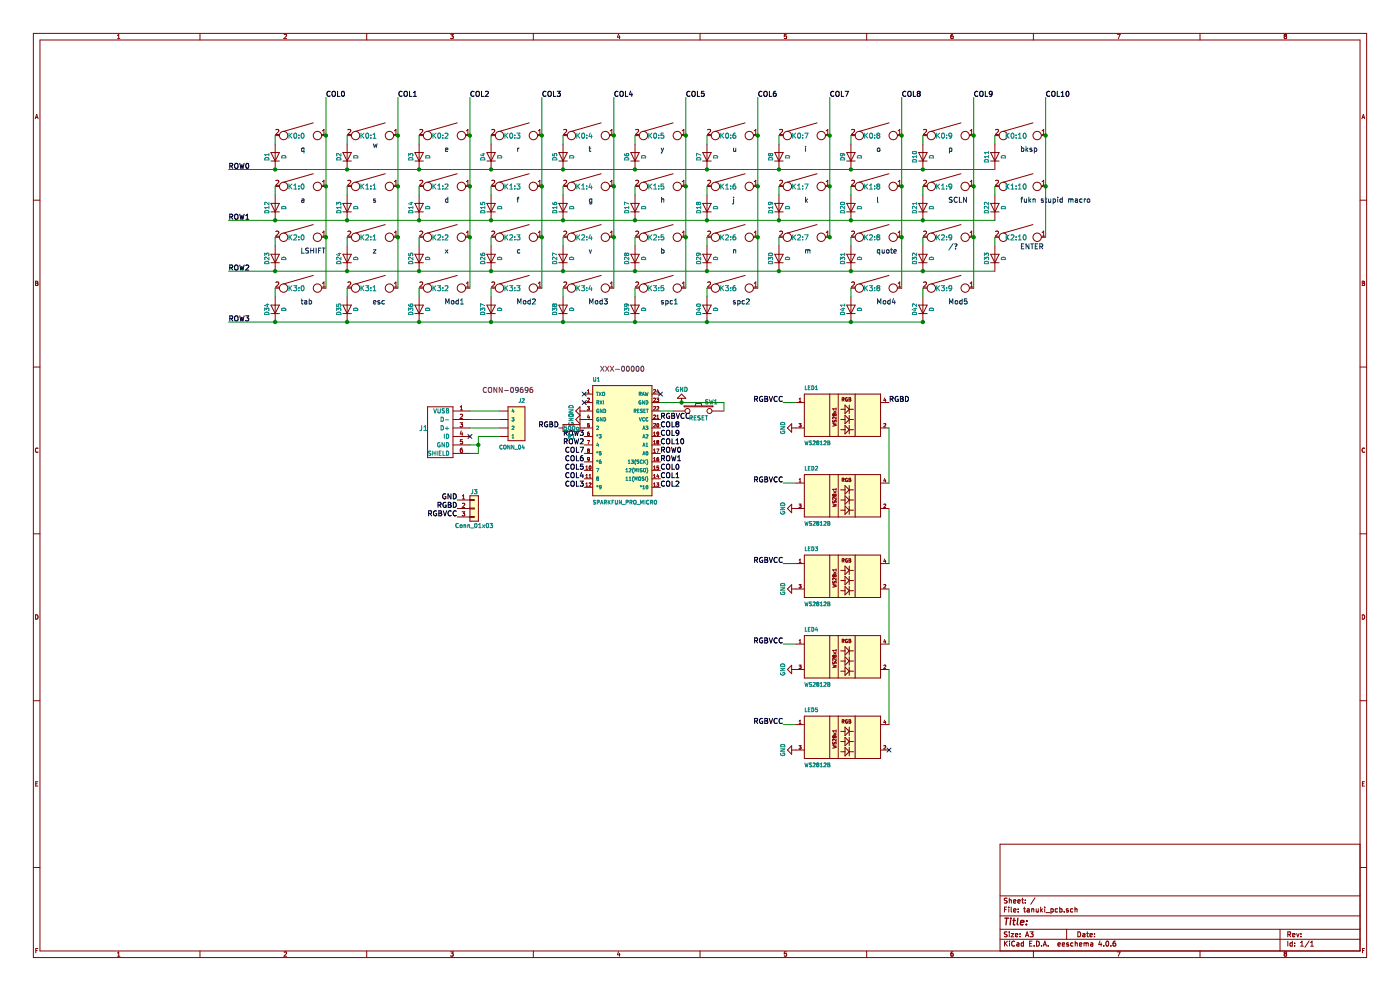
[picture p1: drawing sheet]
EESchema Schematic File Version 2
LIBS:power
LIBS:device
LIBS:transistors
LIBS:conn
LIBS:linear
LIBS:regul
LIBS:74xx
LIBS:cmos4000
LIBS:adc-dac
LIBS:memory
LIBS:xilinx
LIBS:microcontrollers
LIBS:dsp
LIBS:microchip
LIBS:analog_switches
LIBS:motorola
LIBS:texas
LIBS:intel
LIBS:audio
LIBS:interface
LIBS:digital-audio
LIBS:philips
LIBS:display
LIBS:cypress
LIBS:siliconi
LIBS:opto
LIBS:atmel
LIBS:contrib
LIBS:valves
LIBS:keyboard_parts
LIBS:mkl27z256vfm4
LIBS:SparkFun-Aesthetics
LIBS:SparkFun-Batteries
LIBS:SparkFun-Boards
LIBS:SparkFun-Capacitors
LIBS:SparkFun-Clocks
LIBS:SparkFun-Coils
LIBS:SparkFun-Connectors
LIBS:SparkFun-DiscreteSemi
LIBS:SparkFun-Displays
LIBS:SparkFun-Electromechanical
LIBS:SparkFun-Fuses
LIBS:SparkFun-GPS
LIBS:SparkFun-Hardware
LIBS:SparkFun-IC-Amplifiers
LIBS:SparkFun-IC-Comms
LIBS:SparkFun-IC-Conversion
LIBS:SparkFun-IC-Logic
LIBS:SparkFun-IC-Memory
LIBS:SparkFun-IC-Microcontroller
LIBS:SparkFun-IC-Power
LIBS:SparkFun-IC-Special-Function
LIBS:SparkFun-Jumpers
LIBS:SparkFun-LED
LIBS:SparkFun-PowerSymbols
LIBS:SparkFun-Resistors
LIBS:SparkFun-RF
LIBS:SparkFun-Sensors
LIBS:SparkFun-Switches
LIBS:tanuki_pcb-cache
EELAYER 25 0
EELAYER END
$Descr A3 16535 11693
encoding utf-8
Sheet 1 1
Title ""
Date ""
Rev ""
Comp ""
Comment1 ""
Comment2 ""
Comment3 ""
Comment4 ""
$EndDescr
$Comp
L KEYSW K0:3
U 1 1
P 6100 1600
F 0 "K0:3" H 6050 1600 60  0000 C CNN
F 1 "KEYSW" H 6100 1500 60  0001 C CNN
F 2 "MXSWITCH:MX_PCB_100H" H 6100 1600 60  0001 C CNN
F 3 "" H 6100 1600 60  0000 C CNN
	1    6100 1600
	1    0    0    -1  
$EndComp
$Comp
L D D4
U 1 1
P 5800 1850
F 0 "D4" H 5800 1950 50  0000 C CNN
F 1 "D" H 5800 1750 50  0000 C CNN
F 2 "keyboard_parts:D_SOD123_axial" H 5800 1850 50  0001 C CNN
F 3 "" H 5800 1850 50  0001 C CNN
	1    5800 1850
	0    -1   -1   0   
$EndComp
$Comp
L KEYSW K0:4
U 1 1
P 6950 1600
F 0 "K0:4" H 6900 1600 60  0000 C CNN
F 1 "KEYSW" H 6950 1500 60  0001 C CNN
F 2 "MXSWITCH:MX_PCB_100H" H 6950 1600 60  0001 C CNN
F 3 "" H 6950 1600 60  0000 C CNN
	1    6950 1600
	1    0    0    -1  
$EndComp
$Comp
L D D5
U 1 1
P 6650 1850
F 0 "D5" H 6650 1950 50  0000 C CNN
F 1 "D" H 6650 1750 50  0000 C CNN
F 2 "keyboard_parts:D_SOD123_axial" H 6650 1850 50  0001 C CNN
F 3 "" H 6650 1850 50  0001 C CNN
	1    6650 1850
	0    -1   -1   0   
$EndComp
$Comp
L KEYSW K0:5
U 1 1
P 7800 1600
F 0 "K0:5" H 7750 1600 60  0000 C CNN
F 1 "KEYSW" H 7800 1500 60  0001 C CNN
F 2 "MXSWITCH:MX_PCB_100H" H 7800 1600 60  0001 C CNN
F 3 "" H 7800 1600 60  0000 C CNN
	1    7800 1600
	1    0    0    -1  
$EndComp
$Comp
L D D6
U 1 1
P 7500 1850
F 0 "D6" H 7500 1950 50  0000 C CNN
F 1 "D" H 7500 1750 50  0000 C CNN
F 2 "keyboard_parts:D_SOD123_axial" H 7500 1850 50  0001 C CNN
F 3 "" H 7500 1850 50  0001 C CNN
	1    7500 1850
	0    -1   -1   0   
$EndComp
$Comp
L KEYSW K0:6
U 1 1
P 8650 1600
F 0 "K0:6" H 8600 1600 60  0000 C CNN
F 1 "KEYSW" H 8650 1500 60  0001 C CNN
F 2 "MXSWITCH:MX_PCB_100H" H 8650 1600 60  0001 C CNN
F 3 "" H 8650 1600 60  0000 C CNN
	1    8650 1600
	1    0    0    -1  
$EndComp
$Comp
L D D7
U 1 1
P 8350 1850
F 0 "D7" H 8350 1950 50  0000 C CNN
F 1 "D" H 8350 1750 50  0000 C CNN
F 2 "keyboard_parts:D_SOD123_axial" H 8350 1850 50  0001 C CNN
F 3 "" H 8350 1850 50  0001 C CNN
	1    8350 1850
	0    -1   -1   0   
$EndComp
$Comp
L KEYSW K0:7
U 1 1
P 9500 1600
F 0 "K0:7" H 9450 1600 60  0000 C CNN
F 1 "KEYSW" H 9500 1500 60  0001 C CNN
F 2 "MXSWITCH:MX_PCB_100H" H 9500 1600 60  0001 C CNN
F 3 "" H 9500 1600 60  0000 C CNN
	1    9500 1600
	1    0    0    -1  
$EndComp
$Comp
L D D8
U 1 1
P 9200 1850
F 0 "D8" H 9200 1950 50  0000 C CNN
F 1 "D" H 9200 1750 50  0000 C CNN
F 2 "keyboard_parts:D_SOD123_axial" H 9200 1850 50  0001 C CNN
F 3 "" H 9200 1850 50  0001 C CNN
	1    9200 1850
	0    -1   -1   0   
$EndComp
$Comp
L KEYSW K0:8
U 1 1
P 10350 1600
F 0 "K0:8" H 10300 1600 60  0000 C CNN
F 1 "KEYSW" H 10350 1500 60  0001 C CNN
F 2 "MXSWITCH:MX_PCB_100H" H 10350 1600 60  0001 C CNN
F 3 "" H 10350 1600 60  0000 C CNN
	1    10350 1600
	1    0    0    -1  
$EndComp
$Comp
L D D9
U 1 1
P 10050 1850
F 0 "D9" H 10050 1950 50  0000 C CNN
F 1 "D" H 10050 1750 50  0000 C CNN
F 2 "keyboard_parts:D_SOD123_axial" H 10050 1850 50  0001 C CNN
F 3 "" H 10050 1850 50  0001 C CNN
	1    10050 1850
	0    -1   -1   0   
$EndComp
$Comp
L KEYSW K0:9
U 1 1
P 11200 1600
F 0 "K0:9" H 11150 1600 60  0000 C CNN
F 1 "KEYSW" H 11200 1500 60  0001 C CNN
F 2 "MXSWITCH:MX_PCB_100H" H 11200 1600 60  0001 C CNN
F 3 "" H 11200 1600 60  0000 C CNN
	1    11200 1600
	1    0    0    -1  
$EndComp
$Comp
L D D10
U 1 1
P 10900 1850
F 0 "D10" H 10900 1950 50  0000 C CNN
F 1 "D" H 10900 1750 50  0000 C CNN
F 2 "keyboard_parts:D_SOD123_axial" H 10900 1850 50  0001 C CNN
F 3 "" H 10900 1850 50  0001 C CNN
	1    10900 1850
	0    -1   -1   0   
$EndComp
$Comp
L KEYSW K0:10
U 1 1
P 12050 1600
F 0 "K0:10" H 12000 1600 60  0000 C CNN
F 1 "KEYSW" H 12050 1500 60  0001 C CNN
F 2 "MXSWITCH:MX_PCB_125H" H 12050 1600 60  0001 C CNN
F 3 "" H 12050 1600 60  0000 C CNN
	1    12050 1600
	1    0    0    -1  
$EndComp
$Comp
L D D11
U 1 1
P 11750 1850
F 0 "D11" H 11750 1950 50  0000 C CNN
F 1 "D" H 11750 1750 50  0000 C CNN
F 2 "keyboard_parts:D_SOD123_axial" H 11750 1850 50  0001 C CNN
F 3 "" H 11750 1850 50  0001 C CNN
	1    11750 1850
	0    -1   -1   0   
$EndComp
$Comp
L KEYSW K0:0
U 1 1
P 3550 1600
F 0 "K0:0" H 3500 1600 60  0000 C CNN
F 1 "KEYSW" H 3550 1500 60  0001 C CNN
F 2 "MXSWITCH:MX_PCB_100H" H 3550 1600 60  0001 C CNN
F 3 "" H 3550 1600 60  0000 C CNN
	1    3550 1600
	1    0    0    -1  
$EndComp
$Comp
L D D1
U 1 1
P 3250 1850
F 0 "D1" H 3250 1950 50  0000 C CNN
F 1 "D" H 3250 1750 50  0000 C CNN
F 2 "keyboard_parts:D_SOD123_axial" H 3250 1850 50  0001 C CNN
F 3 "" H 3250 1850 50  0001 C CNN
	1    3250 1850
	0    -1   -1   0   
$EndComp
$Comp
L KEYSW K0:1
U 1 1
P 4400 1600
F 0 "K0:1" H 4350 1600 60  0000 C CNN
F 1 "KEYSW" H 4400 1500 60  0001 C CNN
F 2 "MXSWITCH:MX_PCB_100H" H 4400 1600 60  0001 C CNN
F 3 "" H 4400 1600 60  0000 C CNN
	1    4400 1600
	1    0    0    -1  
$EndComp
$Comp
L D D2
U 1 1
P 4100 1850
F 0 "D2" H 4100 1950 50  0000 C CNN
F 1 "D" H 4100 1750 50  0000 C CNN
F 2 "keyboard_parts:D_SOD123_axial" H 4100 1850 50  0001 C CNN
F 3 "" H 4100 1850 50  0001 C CNN
	1    4100 1850
	0    -1   -1   0   
$EndComp
$Comp
L KEYSW K0:2
U 1 1
P 5250 1600
F 0 "K0:2" H 5200 1600 60  0000 C CNN
F 1 "KEYSW" H 5250 1500 60  0001 C CNN
F 2 "MXSWITCH:MX_PCB_100H" H 5250 1600 60  0001 C CNN
F 3 "" H 5250 1600 60  0000 C CNN
	1    5250 1600
	1    0    0    -1  
$EndComp
$Comp
L D D3
U 1 1
P 4950 1850
F 0 "D3" H 4950 1950 50  0000 C CNN
F 1 "D" H 4950 1750 50  0000 C CNN
F 2 "keyboard_parts:D_SOD123_axial" H 4950 1850 50  0001 C CNN
F 3 "" H 4950 1850 50  0001 C CNN
	1    4950 1850
	0    -1   -1   0   
$EndComp
$Comp
L KEYSW K1:3
U 1 1
P 6100 2200
F 0 "K1:3" H 6050 2200 60  0000 C CNN
F 1 "KEYSW" H 6100 2100 60  0001 C CNN
F 2 "MXSWITCH:MX_PCB_100H" H 6100 2200 60  0001 C CNN
F 3 "" H 6100 2200 60  0000 C CNN
	1    6100 2200
	1    0    0    -1  
$EndComp
$Comp
L D D15
U 1 1
P 5800 2450
F 0 "D15" H 5800 2550 50  0000 C CNN
F 1 "D" H 5800 2350 50  0000 C CNN
F 2 "keyboard_parts:D_SOD123_axial" H 5800 2450 50  0001 C CNN
F 3 "" H 5800 2450 50  0001 C CNN
	1    5800 2450
	0    -1   -1   0   
$EndComp
$Comp
L KEYSW K1:4
U 1 1
P 6950 2200
F 0 "K1:4" H 6900 2200 60  0000 C CNN
F 1 "KEYSW" H 6950 2100 60  0001 C CNN
F 2 "MXSWITCH:MX_PCB_100H" H 6950 2200 60  0001 C CNN
F 3 "" H 6950 2200 60  0000 C CNN
	1    6950 2200
	1    0    0    -1  
$EndComp
$Comp
L D D16
U 1 1
P 6650 2450
F 0 "D16" H 6650 2550 50  0000 C CNN
F 1 "D" H 6650 2350 50  0000 C CNN
F 2 "keyboard_parts:D_SOD123_axial" H 6650 2450 50  0001 C CNN
F 3 "" H 6650 2450 50  0001 C CNN
	1    6650 2450
	0    -1   -1   0   
$EndComp
$Comp
L KEYSW K1:5
U 1 1
P 7800 2200
F 0 "K1:5" H 7750 2200 60  0000 C CNN
F 1 "KEYSW" H 7800 2100 60  0001 C CNN
F 2 "MXSWITCH:MX_PCB_100H" H 7800 2200 60  0001 C CNN
F 3 "" H 7800 2200 60  0000 C CNN
	1    7800 2200
	1    0    0    -1  
$EndComp
$Comp
L D D17
U 1 1
P 7500 2450
F 0 "D17" H 7500 2550 50  0000 C CNN
F 1 "D" H 7500 2350 50  0000 C CNN
F 2 "keyboard_parts:D_SOD123_axial" H 7500 2450 50  0001 C CNN
F 3 "" H 7500 2450 50  0001 C CNN
	1    7500 2450
	0    -1   -1   0   
$EndComp
$Comp
L KEYSW K1:6
U 1 1
P 8650 2200
F 0 "K1:6" H 8600 2200 60  0000 C CNN
F 1 "KEYSW" H 8650 2100 60  0001 C CNN
F 2 "MXSWITCH:MX_PCB_100H" H 8650 2200 60  0001 C CNN
F 3 "" H 8650 2200 60  0000 C CNN
	1    8650 2200
	1    0    0    -1  
$EndComp
$Comp
L D D18
U 1 1
P 8350 2450
F 0 "D18" H 8350 2550 50  0000 C CNN
F 1 "D" H 8350 2350 50  0000 C CNN
F 2 "keyboard_parts:D_SOD123_axial" H 8350 2450 50  0001 C CNN
F 3 "" H 8350 2450 50  0001 C CNN
	1    8350 2450
	0    -1   -1   0   
$EndComp
$Comp
L KEYSW K1:7
U 1 1
P 9500 2200
F 0 "K1:7" H 9450 2200 60  0000 C CNN
F 1 "KEYSW" H 9500 2100 60  0001 C CNN
F 2 "MXSWITCH:MX_PCB_100H" H 9500 2200 60  0001 C CNN
F 3 "" H 9500 2200 60  0000 C CNN
	1    9500 2200
	1    0    0    -1  
$EndComp
$Comp
L D D19
U 1 1
P 9200 2450
F 0 "D19" H 9200 2550 50  0000 C CNN
F 1 "D" H 9200 2350 50  0000 C CNN
F 2 "keyboard_parts:D_SOD123_axial" H 9200 2450 50  0001 C CNN
F 3 "" H 9200 2450 50  0001 C CNN
	1    9200 2450
	0    -1   -1   0   
$EndComp
$Comp
L KEYSW K1:8
U 1 1
P 10350 2200
F 0 "K1:8" H 10300 2200 60  0000 C CNN
F 1 "KEYSW" H 10350 2100 60  0001 C CNN
F 2 "MXSWITCH:MX_PCB_100H" H 10350 2200 60  0001 C CNN
F 3 "" H 10350 2200 60  0000 C CNN
	1    10350 2200
	1    0    0    -1  
$EndComp
$Comp
L D D20
U 1 1
P 10050 2450
F 0 "D20" H 10050 2550 50  0000 C CNN
F 1 "D" H 10050 2350 50  0000 C CNN
F 2 "keyboard_parts:D_SOD123_axial" H 10050 2450 50  0001 C CNN
F 3 "" H 10050 2450 50  0001 C CNN
	1    10050 2450
	0    -1   -1   0   
$EndComp
$Comp
L KEYSW K1:9
U 1 1
P 11200 2200
F 0 "K1:9" H 11150 2200 60  0000 C CNN
F 1 "KEYSW" H 11200 2100 60  0001 C CNN
F 2 "MXSWITCH:MX_PCB_100H" H 11200 2200 60  0001 C CNN
F 3 "" H 11200 2200 60  0000 C CNN
	1    11200 2200
	1    0    0    -1  
$EndComp
$Comp
L D D21
U 1 1
P 10900 2450
F 0 "D21" H 10900 2550 50  0000 C CNN
F 1 "D" H 10900 2350 50  0000 C CNN
F 2 "keyboard_parts:D_SOD123_axial" H 10900 2450 50  0001 C CNN
F 3 "" H 10900 2450 50  0001 C CNN
	1    10900 2450
	0    -1   -1   0   
$EndComp
$Comp
L KEYSW K1:10
U 1 1
P 12050 2200
F 0 "K1:10" H 12000 2200 60  0000 C CNN
F 1 "KEYSW" H 12050 2100 60  0001 C CNN
F 2 "MXSWITCH:MX_PCB_100H" H 12050 2200 60  0001 C CNN
F 3 "" H 12050 2200 60  0000 C CNN
	1    12050 2200
	1    0    0    -1  
$EndComp
$Comp
L D D22
U 1 1
P 11750 2450
F 0 "D22" H 11750 2550 50  0000 C CNN
F 1 "D" H 11750 2350 50  0000 C CNN
F 2 "keyboard_parts:D_SOD123_axial" H 11750 2450 50  0001 C CNN
F 3 "" H 11750 2450 50  0001 C CNN
	1    11750 2450
	0    -1   -1   0   
$EndComp
$Comp
L KEYSW K1:0
U 1 1
P 3550 2200
F 0 "K1:0" H 3500 2200 60  0000 C CNN
F 1 "KEYSW" H 3550 2100 60  0001 C CNN
F 2 "MXSWITCH:MX_PCB_100H" H 3550 2200 60  0001 C CNN
F 3 "" H 3550 2200 60  0000 C CNN
	1    3550 2200
	1    0    0    -1  
$EndComp
$Comp
L D D12
U 1 1
P 3250 2450
F 0 "D12" H 3250 2550 50  0000 C CNN
F 1 "D" H 3250 2350 50  0000 C CNN
F 2 "keyboard_parts:D_SOD123_axial" H 3250 2450 50  0001 C CNN
F 3 "" H 3250 2450 50  0001 C CNN
	1    3250 2450
	0    -1   -1   0   
$EndComp
$Comp
L KEYSW K1:1
U 1 1
P 4400 2200
F 0 "K1:1" H 4350 2200 60  0000 C CNN
F 1 "KEYSW" H 4400 2100 60  0001 C CNN
F 2 "MXSWITCH:MX_PCB_100H" H 4400 2200 60  0001 C CNN
F 3 "" H 4400 2200 60  0000 C CNN
	1    4400 2200
	1    0    0    -1  
$EndComp
$Comp
L D D13
U 1 1
P 4100 2450
F 0 "D13" H 4100 2550 50  0000 C CNN
F 1 "D" H 4100 2350 50  0000 C CNN
F 2 "keyboard_parts:D_SOD123_axial" H 4100 2450 50  0001 C CNN
F 3 "" H 4100 2450 50  0001 C CNN
	1    4100 2450
	0    -1   -1   0   
$EndComp
$Comp
L KEYSW K1:2
U 1 1
P 5250 2200
F 0 "K1:2" H 5200 2200 60  0000 C CNN
F 1 "KEYSW" H 5250 2100 60  0001 C CNN
F 2 "MXSWITCH:MX_PCB_100H" H 5250 2200 60  0001 C CNN
F 3 "" H 5250 2200 60  0000 C CNN
	1    5250 2200
	1    0    0    -1  
$EndComp
$Comp
L D D14
U 1 1
P 4950 2450
F 0 "D14" H 4950 2550 50  0000 C CNN
F 1 "D" H 4950 2350 50  0000 C CNN
F 2 "keyboard_parts:D_SOD123_axial" H 4950 2450 50  0001 C CNN
F 3 "" H 4950 2450 50  0001 C CNN
	1    4950 2450
	0    -1   -1   0   
$EndComp
$Comp
L KEYSW K2:3
U 1 1
P 6100 2800
F 0 "K2:3" H 6050 2800 60  0000 C CNN
F 1 "KEYSW" H 6100 2700 60  0001 C CNN
F 2 "MXSWITCH:MX_PCB_100H" H 6100 2800 60  0001 C CNN
F 3 "" H 6100 2800 60  0000 C CNN
	1    6100 2800
	1    0    0    -1  
$EndComp
$Comp
L D D26
U 1 1
P 5800 3050
F 0 "D26" H 5800 3150 50  0000 C CNN
F 1 "D" H 5800 2950 50  0000 C CNN
F 2 "keyboard_parts:D_SOD123_axial" H 5800 3050 50  0001 C CNN
F 3 "" H 5800 3050 50  0001 C CNN
	1    5800 3050
	0    -1   -1   0   
$EndComp
$Comp
L KEYSW K2:4
U 1 1
P 6950 2800
F 0 "K2:4" H 6900 2800 60  0000 C CNN
F 1 "KEYSW" H 6950 2700 60  0001 C CNN
F 2 "MXSWITCH:MX_PCB_100H" H 6950 2800 60  0001 C CNN
F 3 "" H 6950 2800 60  0000 C CNN
	1    6950 2800
	1    0    0    -1  
$EndComp
$Comp
L D D27
U 1 1
P 6650 3050
F 0 "D27" H 6650 3150 50  0000 C CNN
F 1 "D" H 6650 2950 50  0000 C CNN
F 2 "keyboard_parts:D_SOD123_axial" H 6650 3050 50  0001 C CNN
F 3 "" H 6650 3050 50  0001 C CNN
	1    6650 3050
	0    -1   -1   0   
$EndComp
$Comp
L KEYSW K2:5
U 1 1
P 7800 2800
F 0 "K2:5" H 7750 2800 60  0000 C CNN
F 1 "KEYSW" H 7800 2700 60  0001 C CNN
F 2 "MXSWITCH:MX_PCB_100H" H 7800 2800 60  0001 C CNN
F 3 "" H 7800 2800 60  0000 C CNN
	1    7800 2800
	1    0    0    -1  
$EndComp
$Comp
L D D28
U 1 1
P 7500 3050
F 0 "D28" H 7500 3150 50  0000 C CNN
F 1 "D" H 7500 2950 50  0000 C CNN
F 2 "keyboard_parts:D_SOD123_axial" H 7500 3050 50  0001 C CNN
F 3 "" H 7500 3050 50  0001 C CNN
	1    7500 3050
	0    -1   -1   0   
$EndComp
$Comp
L KEYSW K2:6
U 1 1
P 8650 2800
F 0 "K2:6" H 8600 2800 60  0000 C CNN
F 1 "KEYSW" H 8650 2700 60  0001 C CNN
F 2 "MXSWITCH:MX_PCB_100H" H 8650 2800 60  0001 C CNN
F 3 "" H 8650 2800 60  0000 C CNN
	1    8650 2800
	1    0    0    -1  
$EndComp
$Comp
L D D29
U 1 1
P 8350 3050
F 0 "D29" H 8350 3150 50  0000 C CNN
F 1 "D" H 8350 2950 50  0000 C CNN
F 2 "keyboard_parts:D_SOD123_axial" H 8350 3050 50  0001 C CNN
F 3 "" H 8350 3050 50  0001 C CNN
	1    8350 3050
	0    -1   -1   0   
$EndComp
$Comp
L KEYSW K2:7
U 1 1
P 9500 2800
F 0 "K2:7" H 9450 2800 60  0000 C CNN
F 1 "KEYSW" H 9500 2700 60  0001 C CNN
F 2 "MXSWITCH:MX_PCB_100H" H 9500 2800 60  0001 C CNN
F 3 "" H 9500 2800 60  0000 C CNN
	1    9500 2800
	1    0    0    -1  
$EndComp
$Comp
L D D30
U 1 1
P 9200 3050
F 0 "D30" H 9200 3150 50  0000 C CNN
F 1 "D" H 9200 2950 50  0000 C CNN
F 2 "keyboard_parts:D_SOD123_axial" H 9200 3050 50  0001 C CNN
F 3 "" H 9200 3050 50  0001 C CNN
	1    9200 3050
	0    -1   -1   0   
$EndComp
$Comp
L KEYSW K2:8
U 1 1
P 10350 2800
F 0 "K2:8" H 10300 2800 60  0000 C CNN
F 1 "KEYSW" H 10350 2700 60  0001 C CNN
F 2 "MXSWITCH:MX_PCB_100H" H 10350 2800 60  0001 C CNN
F 3 "" H 10350 2800 60  0000 C CNN
	1    10350 2800
	1    0    0    -1  
$EndComp
$Comp
L D D31
U 1 1
P 10050 3050
F 0 "D31" H 10050 3150 50  0000 C CNN
F 1 "D" H 10050 2950 50  0000 C CNN
F 2 "keyboard_parts:D_SOD123_axial" H 10050 3050 50  0001 C CNN
F 3 "" H 10050 3050 50  0001 C CNN
	1    10050 3050
	0    -1   -1   0   
$EndComp
$Comp
L KEYSW K2:9
U 1 1
P 11200 2800
F 0 "K2:9" H 11150 2800 60  0000 C CNN
F 1 "KEYSW" H 11200 2700 60  0001 C CNN
F 2 "MXSWITCH:MX_PCB_100H" H 11200 2800 60  0001 C CNN
F 3 "" H 11200 2800 60  0000 C CNN
	1    11200 2800
	1    0    0    -1  
$EndComp
$Comp
L D D32
U 1 1
P 10900 3050
F 0 "D32" H 10900 3150 50  0000 C CNN
F 1 "D" H 10900 2950 50  0000 C CNN
F 2 "keyboard_parts:D_SOD123_axial" H 10900 3050 50  0001 C CNN
F 3 "" H 10900 3050 50  0001 C CNN
	1    10900 3050
	0    -1   -1   0   
$EndComp
$Comp
L KEYSW K2:10
U 1 1
P 12050 2800
F 0 "K2:10" H 12000 2800 60  0000 C CNN
F 1 "KEYSW" H 12050 2700 60  0001 C CNN
F 2 "MXSWITCH:MX_PCB_125H" H 12050 2800 60  0001 C CNN
F 3 "" H 12050 2800 60  0000 C CNN
	1    12050 2800
	1    0    0    -1  
$EndComp
$Comp
L D D33
U 1 1
P 11750 3050
F 0 "D33" H 11750 3150 50  0000 C CNN
F 1 "D" H 11750 2950 50  0000 C CNN
F 2 "keyboard_parts:D_SOD123_axial" H 11750 3050 50  0001 C CNN
F 3 "" H 11750 3050 50  0001 C CNN
	1    11750 3050
	0    -1   -1   0   
$EndComp
$Comp
L KEYSW K2:0
U 1 1
P 3550 2800
F 0 "K2:0" H 3500 2800 60  0000 C CNN
F 1 "KEYSW" H 3550 2700 60  0001 C CNN
F 2 "MXSWITCH:MX_PCB_150H" H 3550 2800 60  0001 C CNN
F 3 "" H 3550 2800 60  0000 C CNN
	1    3550 2800
	1    0    0    -1  
$EndComp
$Comp
L D D23
U 1 1
P 3250 3050
F 0 "D23" H 3250 3150 50  0000 C CNN
F 1 "D" H 3250 2950 50  0000 C CNN
F 2 "keyboard_parts:D_SOD123_axial" H 3250 3050 50  0001 C CNN
F 3 "" H 3250 3050 50  0001 C CNN
	1    3250 3050
	0    -1   -1   0   
$EndComp
$Comp
L KEYSW K2:1
U 1 1
P 4400 2800
F 0 "K2:1" H 4350 2800 60  0000 C CNN
F 1 "KEYSW" H 4400 2700 60  0001 C CNN
F 2 "MXSWITCH:MX_PCB_100H" H 4400 2800 60  0001 C CNN
F 3 "" H 4400 2800 60  0000 C CNN
	1    4400 2800
	1    0    0    -1  
$EndComp
$Comp
L D D24
U 1 1
P 4100 3050
F 0 "D24" H 4100 3150 50  0000 C CNN
F 1 "D" H 4100 2950 50  0000 C CNN
F 2 "keyboard_parts:D_SOD123_axial" H 4100 3050 50  0001 C CNN
F 3 "" H 4100 3050 50  0001 C CNN
	1    4100 3050
	0    -1   -1   0   
$EndComp
$Comp
L KEYSW K2:2
U 1 1
P 5250 2800
F 0 "K2:2" H 5200 2800 60  0000 C CNN
F 1 "KEYSW" H 5250 2700 60  0001 C CNN
F 2 "MXSWITCH:MX_PCB_100H" H 5250 2800 60  0001 C CNN
F 3 "" H 5250 2800 60  0000 C CNN
	1    5250 2800
	1    0    0    -1  
$EndComp
$Comp
L D D25
U 1 1
P 4950 3050
F 0 "D25" H 4950 3150 50  0000 C CNN
F 1 "D" H 4950 2950 50  0000 C CNN
F 2 "keyboard_parts:D_SOD123_axial" H 4950 3050 50  0001 C CNN
F 3 "" H 4950 3050 50  0001 C CNN
	1    4950 3050
	0    -1   -1   0   
$EndComp
$Comp
L KEYSW K3:5
U 1 1
P 7800 3400
F 0 "K3:5" H 7750 3400 60  0000 C CNN
F 1 "KEYSW" H 7800 3300 60  0001 C CNN
F 2 "MXSWITCH:MX_PCB_100H" H 7800 3400 60  0001 C CNN
F 3 "" H 7800 3400 60  0000 C CNN
	1    7800 3400
	1    0    0    -1  
$EndComp
$Comp
L D D39
U 1 1
P 7500 3650
F 0 "D39" H 7500 3750 50  0000 C CNN
F 1 "D" H 7500 3550 50  0000 C CNN
F 2 "keyboard_parts:D_SOD123_axial" H 7500 3650 50  0001 C CNN
F 3 "" H 7500 3650 50  0001 C CNN
	1    7500 3650
	0    -1   -1   0   
$EndComp
$Comp
L KEYSW K3:6
U 1 1
P 8650 3400
F 0 "K3:6" H 8600 3400 60  0000 C CNN
F 1 "KEYSW" H 8650 3300 60  0001 C CNN
F 2 "MXSWITCH:MX_PCB_100H" H 8650 3400 60  0001 C CNN
F 3 "" H 8650 3400 60  0000 C CNN
	1    8650 3400
	1    0    0    -1  
$EndComp
$Comp
L D D40
U 1 1
P 8350 3650
F 0 "D40" H 8350 3750 50  0000 C CNN
F 1 "D" H 8350 3550 50  0000 C CNN
F 2 "keyboard_parts:D_SOD123_axial" H 8350 3650 50  0001 C CNN
F 3 "" H 8350 3650 50  0001 C CNN
	1    8350 3650
	0    -1   -1   0   
$EndComp
$Comp
L KEYSW K3:8
U 1 1
P 10350 3400
F 0 "K3:8" H 10300 3400 60  0000 C CNN
F 1 "KEYSW" H 10350 3300 60  0001 C CNN
F 2 "MXSWITCH:MX_PCB_100H" H 10350 3400 60  0001 C CNN
F 3 "" H 10350 3400 60  0000 C CNN
	1    10350 3400
	1    0    0    -1  
$EndComp
$Comp
L D D41
U 1 1
P 10050 3650
F 0 "D41" H 10050 3750 50  0000 C CNN
F 1 "D" H 10050 3550 50  0000 C CNN
F 2 "keyboard_parts:D_SOD123_axial" H 10050 3650 50  0001 C CNN
F 3 "" H 10050 3650 50  0001 C CNN
	1    10050 3650
	0    -1   -1   0   
$EndComp
$Comp
L KEYSW K3:9
U 1 1
P 11200 3400
F 0 "K3:9" H 11150 3400 60  0000 C CNN
F 1 "KEYSW" H 11200 3300 60  0001 C CNN
F 2 "MXSWITCH:MX_PCB_125H" H 11200 3400 60  0001 C CNN
F 3 "" H 11200 3400 60  0000 C CNN
	1    11200 3400
	1    0    0    -1  
$EndComp
$Comp
L D D42
U 1 1
P 10900 3650
F 0 "D42" H 10900 3750 50  0000 C CNN
F 1 "D" H 10900 3550 50  0000 C CNN
F 2 "keyboard_parts:D_SOD123_axial" H 10900 3650 50  0001 C CNN
F 3 "" H 10900 3650 50  0001 C CNN
	1    10900 3650
	0    -1   -1   0   
$EndComp
$Comp
L KEYSW K3:2
U 1 1
P 5250 3400
F 0 "K3:2" H 5200 3400 60  0000 C CNN
F 1 "KEYSW" H 5250 3300 60  0001 C CNN
F 2 "MXSWITCH:MX_PCB_125H" H 5250 3400 60  0001 C CNN
F 3 "" H 5250 3400 60  0000 C CNN
	1    5250 3400
	1    0    0    -1  
$EndComp
$Comp
L D D36
U 1 1
P 4950 3650
F 0 "D36" H 4950 3750 50  0000 C CNN
F 1 "D" H 4950 3550 50  0000 C CNN
F 2 "keyboard_parts:D_SOD123_axial" H 4950 3650 50  0001 C CNN
F 3 "" H 4950 3650 50  0001 C CNN
	1    4950 3650
	0    -1   -1   0   
$EndComp
$Comp
L KEYSW K3:3
U 1 1
P 6100 3400
F 0 "K3:3" H 6050 3400 60  0000 C CNN
F 1 "KEYSW" H 6100 3300 60  0001 C CNN
F 2 "MXSWITCH:MX_PCB_100H" H 6100 3400 60  0001 C CNN
F 3 "" H 6100 3400 60  0000 C CNN
	1    6100 3400
	1    0    0    -1  
$EndComp
$Comp
L D D37
U 1 1
P 5800 3650
F 0 "D37" H 5800 3750 50  0000 C CNN
F 1 "D" H 5800 3550 50  0000 C CNN
F 2 "keyboard_parts:D_SOD123_axial" H 5800 3650 50  0001 C CNN
F 3 "" H 5800 3650 50  0001 C CNN
	1    5800 3650
	0    -1   -1   0   
$EndComp
$Comp
L KEYSW K3:4
U 1 1
P 6950 3400
F 0 "K3:4" H 6900 3400 60  0000 C CNN
F 1 "KEYSW" H 6950 3300 60  0001 C CNN
F 2 "MXSWITCH:MX_PCB_100H" H 6950 3400 60  0001 C CNN
F 3 "" H 6950 3400 60  0000 C CNN
	1    6950 3400
	1    0    0    -1  
$EndComp
$Comp
L D D38
U 1 1
P 6650 3650
F 0 "D38" H 6650 3750 50  0000 C CNN
F 1 "D" H 6650 3550 50  0000 C CNN
F 2 "keyboard_parts:D_SOD123_axial" H 6650 3650 50  0001 C CNN
F 3 "" H 6650 3650 50  0001 C CNN
	1    6650 3650
	0    -1   -1   0   
$EndComp
$Comp
L KEYSW K3:0
U 1 1
P 3550 3400
F 0 "K3:0" H 3500 3400 60  0000 C CNN
F 1 "KEYSW" H 3550 3300 60  0001 C CNN
F 2 "MXSWITCH:MX_PCB_125H" H 3550 3400 60  0001 C CNN
F 3 "" H 3550 3400 60  0000 C CNN
	1    3550 3400
	1    0    0    -1  
$EndComp
$Comp
L D D34
U 1 1
P 3250 3650
F 0 "D34" H 3250 3750 50  0000 C CNN
F 1 "D" H 3250 3550 50  0000 C CNN
F 2 "keyboard_parts:D_SOD123_axial" H 3250 3650 50  0001 C CNN
F 3 "" H 3250 3650 50  0001 C CNN
	1    3250 3650
	0    -1   -1   0   
$EndComp
$Comp
L KEYSW K3:1
U 1 1
P 4400 3400
F 0 "K3:1" H 4350 3400 60  0000 C CNN
F 1 "KEYSW" H 4400 3300 60  0001 C CNN
F 2 "MXSWITCH:MX_PCB_100H" H 4400 3400 60  0001 C CNN
F 3 "" H 4400 3400 60  0000 C CNN
	1    4400 3400
	1    0    0    -1  
$EndComp
$Comp
L D D35
U 1 1
P 4100 3650
F 0 "D35" H 4100 3750 50  0000 C CNN
F 1 "D" H 4100 3550 50  0000 C CNN
F 2 "keyboard_parts:D_SOD123_axial" H 4100 3650 50  0001 C CNN
F 3 "" H 4100 3650 50  0001 C CNN
	1    4100 3650
	0    -1   -1   0   
$EndComp
Text Label 2700 2000 0    60   ~ 0
ROW0
Text Label 2700 2600 0    60   ~ 0
ROW1
Text Label 2700 3200 0    60   ~ 0
ROW2
Text Label 2700 3800 0    60   ~ 0
ROW3
Text Label 3850 1150 0    60   ~ 0
COL0
Text Label 4700 1150 0    60   ~ 0
COL1
Text Label 5550 1150 0    60   ~ 0
COL2
Text Label 6400 1150 0    60   ~ 0
COL3
Text Label 7250 1150 0    60   ~ 0
COL4
Text Label 8100 1150 0    60   ~ 0
COL5
Text Label 8950 1150 0    60   ~ 0
COL6
Text Label 9800 1150 0    60   ~ 0
COL7
Text Label 10650 1150 0    60   ~ 0
COL8
Text Label 11500 1150 0    60   ~ 0
COL9
Text Label 12350 1150 0    60   ~ 0
COL10
Text Notes 3550 3600 0    60   ~ 0
tab
Text Notes 4400 3600 0    60   ~ 0
esc\n
Text Notes 3550 1800 0    60   ~ 0
q
Text Notes 3550 2400 0    60   ~ 0
a
Text Notes 4400 3000 0    60   ~ 0
z
Text Notes 5250 3000 0    60   ~ 0
x
Text Notes 4400 2400 0    60   ~ 0
s
Text Notes 4400 1750 0    60   ~ 0
w
Text Notes 5250 1800 0    60   ~ 0
e
Text Notes 5250 2400 0    60   ~ 0
d
Text Notes 6100 3000 0    60   ~ 0
c
Text Notes 6950 3000 0    60   ~ 0
v
Text Notes 6100 2400 0    60   ~ 0
f
Text Notes 6100 1800 0    60   ~ 0
r
Text Notes 5250 3600 0    60   ~ 0
Mod1\n
Text Notes 6100 3600 0    60   ~ 0
Mod2
Text Notes 6950 3600 0    60   ~ 0
Mod3
Text Notes 7800 3600 0    60   ~ 0
spc1\n
Text Notes 8650 3600 0    60   ~ 0
spc2
Text Notes 10350 3600 0    60   ~ 0
Mod4
Text Notes 11200 3600 0    60   ~ 0
Mod5
Text Notes 7800 3000 0    60   ~ 0
b
Text Notes 8650 3000 0    60   ~ 0
n
Text Notes 9500 3000 0    60   ~ 0
m
Text Notes 6950 2400 0    60   ~ 0
g
Text Notes 7800 2400 0    60   ~ 0
h
Text Notes 8650 2400 0    60   ~ 0
j
Text Notes 10350 3000 0    60   ~ 0
quote\n
Text Notes 3550 3000 0    60   ~ 0
LSHIFT
Text Notes 11200 2950 0    60   ~ 0
/?\n
Text Notes 12050 2950 0    60   ~ 0
ENTER
Text Notes 9500 2400 0    60   ~ 0
k\n
Text Notes 10350 2400 0    60   ~ 0
l
Text Notes 11200 2400 0    60   ~ 0
SCLN
Text Notes 6950 1800 0    60   ~ 0
t
Text Notes 7800 1800 0    60   ~ 0
y
Text Notes 8650 1800 0    60   ~ 0
u
Text Notes 9500 1800 0    60   ~ 0
i
Text Notes 11200 1800 0    60   ~ 0
p
Text Notes 10350 1800 0    60   ~ 0
o
Text Notes 12050 1800 0    60   ~ 0
bksp
Text Notes 12050 2400 0    60   ~ 0
fukn stupid macro
$Comp
L SPARKFUN_PRO_MICRO U1
U 1 1
P 7350 5200
F 0 "U1" H 7000 5900 45  0000 L BNN
F 1 "SPARKFUN_PRO_MICRO" H 7000 4450 45  0000 L BNN
F 2 "libs and footprints:SPARKFUN_PRO_MICRO" H 7350 6000 20  0001 C CNN
F 3 "" H 7350 5200 60  0001 C CNN
F 4 "XXX-00000" H 7350 6050 60  0000 C CNN "Field4"
	1    7350 5200
	1    0    0    -1  
$EndComp
$Comp
L GND #PWR01
U 1 1
P 6900 4850
F 0 "#PWR01" H 6900 4600 50  0001 C CNN
F 1 "GND" H 6900 4700 50  0000 C CNN
F 2 "" H 6900 4850 50  0001 C CNN
F 3 "" H 6900 4850 50  0001 C CNN
	1    6900 4850
	0    1    1    0   
$EndComp
$Comp
L GND #PWR02
U 1 1
P 6900 4950
F 0 "#PWR02" H 6900 4700 50  0001 C CNN
F 1 "GND" H 6900 4800 50  0000 C CNN
F 2 "" H 6900 4950 50  0001 C CNN
F 3 "" H 6900 4950 50  0001 C CNN
	1    6900 4950
	0    1    1    0   
$EndComp
$Comp
L GND #PWR03
U 1 1
P 8050 4750
F 0 "#PWR03" H 8050 4500 50  0001 C CNN
F 1 "GND" H 8050 4600 50  0000 C CNN
F 2 "" H 8050 4750 50  0001 C CNN
F 3 "" H 8050 4750 50  0001 C CNN
	1    8050 4750
	-1   0    0    1   
$EndComp
$Comp
L SW_PUSH SW1
U 1 1
P 8250 4850
F 0 "SW1" H 8400 4960 50  0000 C CNN
F 1 "RESET" H 8250 4770 50  0000 C CNN
F 2 "Switches:TACTILE_SWITCH_SMD_6.0X3.5MM" H 8250 4850 60  0001 C CNN
F 3 "" H 8250 4850 60  0000 C CNN
	1    8250 4850
	1    0    0    -1  
$EndComp
Text Label 7800 5550 0    60   ~ 0
COL0
Text Label 7800 5650 0    60   ~ 0
COL1
Text Label 7800 5750 0    60   ~ 0
COL2
Text Label 6900 5750 2    60   ~ 0
COL3
Text Label 6900 5650 2    60   ~ 0
COL4
Text Label 6900 5550 2    60   ~ 0
COL5
Text Label 6900 5450 2    60   ~ 0
COL6
Text Label 6900 5350 2    60   ~ 0
COL7
Text Label 7800 5050 0    60   ~ 0
COL8
Text Label 7800 5150 0    60   ~ 0
COL9
Text Label 7800 5250 0    60   ~ 0
COL10
Text Label 7800 5350 0    60   ~ 0
ROW0
Text Label 6900 5250 2    60   ~ 0
ROW2
Text Label 7800 5450 0    60   ~ 0
ROW1
Text Label 6900 5150 2    60   ~ 0
ROW3
Text Label 6600 5050 2    60   ~ 0
RGBD
NoConn ~ 7800 4650
NoConn ~ 6900 4750
NoConn ~ 6900 4650
Text Label 7800 4950 0    60   ~ 0
RGBVCC
$Comp
L WS2812B LED2
U 1 1
P 9950 5900
F 0 "LED2" H 9500 6250 45  0000 L BNN
F 1 "WS2812B" H 9500 5600 45  0000 L BNN
F 2 "LEDs:LED_WS2812B-PLCC4" H 9950 6350 20  0001 C CNN
F 3 "" H 9950 5900 50  0001 C CNN
F 4 "DIO-12503" H 9950 6400 60  0001 C CNN "Field4"
	1    9950 5900
	1    0    0    -1  
$EndComp
$Comp
L WS2812B LED3
U 1 1
P 9950 6850
F 0 "LED3" H 9500 7200 45  0000 L BNN
F 1 "WS2812B" H 9500 6550 45  0000 L BNN
F 2 "LEDs:LED_WS2812B-PLCC4" H 9950 7300 20  0001 C CNN
F 3 "" H 9950 6850 50  0001 C CNN
F 4 "DIO-12503" H 9950 7350 60  0001 C CNN "Field4"
	1    9950 6850
	1    0    0    -1  
$EndComp
$Comp
L WS2812B LED4
U 1 1
P 9950 7800
F 0 "LED4" H 9500 8150 45  0000 L BNN
F 1 "WS2812B" H 9500 7500 45  0000 L BNN
F 2 "LEDs:LED_WS2812B-PLCC4" H 9950 8250 20  0001 C CNN
F 3 "" H 9950 7800 50  0001 C CNN
F 4 "DIO-12503" H 9950 8300 60  0001 C CNN "Field4"
	1    9950 7800
	1    0    0    -1  
$EndComp
$Comp
L WS2812B LED5
U 1 1
P 9950 8750
F 0 "LED5" H 9500 9100 45  0000 L BNN
F 1 "WS2812B" H 9500 8450 45  0000 L BNN
F 2 "LEDs:LED_WS2812B-PLCC4" H 9950 9200 20  0001 C CNN
F 3 "" H 9950 8750 50  0001 C CNN
F 4 "DIO-12503" H 9950 9250 60  0001 C CNN "Field4"
	1    9950 8750
	1    0    0    -1  
$EndComp
$Comp
L WS2812B LED1
U 1 1
P 9950 4950
F 0 "LED1" H 9500 5300 45  0000 L BNN
F 1 "WS2812B" H 9500 4650 45  0000 L BNN
F 2 "LEDs:LED_WS2812B-PLCC4" H 9950 5400 20  0001 C CNN
F 3 "" H 9950 4950 50  0001 C CNN
F 4 "DIO-12503" H 9950 5450 60  0001 C CNN "Field4"
	1    9950 4950
	1    0    0    -1  
$EndComp
$Comp
L GND #PWR04
U 1 1
P 9400 5050
F 0 "#PWR04" H 9400 4800 50  0001 C CNN
F 1 "GND" H 9400 4900 50  0000 C CNN
F 2 "" H 9400 5050 50  0001 C CNN
F 3 "" H 9400 5050 50  0001 C CNN
	1    9400 5050
	0    1    1    0   
$EndComp
Text Label 9250 5700 2    60   ~ 0
RGBVCC
Text Label 10500 4750 0    60   ~ 0
RGBD
$Comp
L GND #PWR05
U 1 1
P 9400 6000
F 0 "#PWR05" H 9400 5750 50  0001 C CNN
F 1 "GND" H 9400 5850 50  0000 C CNN
F 2 "" H 9400 6000 50  0001 C CNN
F 3 "" H 9400 6000 50  0001 C CNN
	1    9400 6000
	0    1    1    0   
$EndComp
$Comp
L GND #PWR06
U 1 1
P 9400 6950
F 0 "#PWR06" H 9400 6700 50  0001 C CNN
F 1 "GND" H 9400 6800 50  0000 C CNN
F 2 "" H 9400 6950 50  0001 C CNN
F 3 "" H 9400 6950 50  0001 C CNN
	1    9400 6950
	0    1    1    0   
$EndComp
$Comp
L GND #PWR07
U 1 1
P 9400 7900
F 0 "#PWR07" H 9400 7650 50  0001 C CNN
F 1 "GND" H 9400 7750 50  0000 C CNN
F 2 "" H 9400 7900 50  0001 C CNN
F 3 "" H 9400 7900 50  0001 C CNN
	1    9400 7900
	0    1    1    0   
$EndComp
$Comp
L GND #PWR08
U 1 1
P 9400 8850
F 0 "#PWR08" H 9400 8600 50  0001 C CNN
F 1 "GND" H 9400 8700 50  0000 C CNN
F 2 "" H 9400 8850 50  0001 C CNN
F 3 "" H 9400 8850 50  0001 C CNN
	1    9400 8850
	0    1    1    0   
$EndComp
$Comp
L R R1
U 1 1
P 6750 5050
F 0 "R1" V 6850 5050 50  0000 C CNN
F 1 "500o" V 6750 5050 50  0000 C CNN
F 2 "Resistors_SMD:R_0603_HandSoldering" V 6680 5050 50  0001 C CNN
F 3 "" H 6750 5050 50  0001 C CNN
	1    6750 5050
	0    1    1    0   
$EndComp
Text Label 9250 4750 2    60   ~ 0
RGBVCC
Text Label 9250 6650 2    60   ~ 0
RGBVCC
Text Label 9250 7600 2    60   ~ 0
RGBVCC
Text Label 9250 8550 2    60   ~ 0
RGBVCC
NoConn ~ 10500 8850
$Comp
L USB_mini_micro_B J1
U 1 1
P 5400 5000
F 0 "J1" H 5000 4950 60  0000 C CNN
F 1 "USB_mini_micro_B" H 5250 5250 60  0001 C CNN
F 2 "libs and footprints:54819-0519fix2" H 5350 5000 60  0001 C CNN
F 3 "" H 5350 5000 60  0000 C CNN
	1    5400 5000
	1    0    0    -1  
$EndComp
Wire Wire Line
	3850 1150 3850 3400
Wire Wire Line
	4700 1150 4700 3400
Wire Wire Line
	6400 1150 6400 3400
Wire Wire Line
	7250 1150 7250 3400
Wire Wire Line
	10650 1150 10650 3400
Wire Wire Line
	11500 1150 11500 3400
Wire Wire Line
	2700 3200 11750 3200
Wire Wire Line
	2700 2600 11750 2600
Wire Wire Line
	2700 2000 11750 2000
Wire Wire Line
	10900 3500 10900 3400
Wire Wire Line
	11750 2900 11750 2800
Wire Wire Line
	11750 2300 11750 2200
Wire Wire Line
	11750 1700 11750 1600
Wire Wire Line
	10900 1600 10900 1700
Wire Wire Line
	10900 2200 10900 2300
Wire Wire Line
	10900 2800 10900 2900
Wire Wire Line
	10050 3500 10050 3400
Wire Wire Line
	8350 3500 8350 3400
Wire Wire Line
	10050 2900 10050 2800
Wire Wire Line
	10050 2300 10050 2200
Wire Wire Line
	10050 1700 10050 1600
Wire Wire Line
	7500 3500 7500 3400
Wire Wire Line
	9200 2900 9200 2800
Wire Wire Line
	9200 2300 9200 2200
Wire Wire Line
	9200 1700 9200 1600
Wire Wire Line
	8350 2900 8350 2800
Wire Wire Line
	8350 2300 8350 2200
Wire Wire Line
	8350 1700 8350 1600
Wire Wire Line
	7500 2900 7500 2800
Wire Wire Line
	7500 2300 7500 2200
Wire Wire Line
	7500 1700 7500 1600
Wire Wire Line
	8100 1150 8100 3400
Wire Wire Line
	6650 2900 6650 2800
Wire Wire Line
	6650 2300 6650 2200
Wire Wire Line
	6650 1700 6650 1600
Wire Wire Line
	6650 3400 6650 3500
Wire Wire Line
	5800 3500 5800 3400
Wire Wire Line
	5800 2900 5800 2800
Wire Wire Line
	5800 2300 5800 2200
Wire Wire Line
	5800 1700 5800 1600
Wire Wire Line
	4950 3500 4950 3400
Wire Wire Line
	4950 2900 4950 2800
Wire Wire Line
	4950 2300 4950 2200
Wire Wire Line
	4950 1700 4950 1600
Wire Wire Line
	4100 1600 4100 1700
Wire Wire Line
	4100 2200 4100 2300
Wire Wire Line
	4100 2800 4100 2900
Wire Wire Line
	4100 3400 4100 3500
Wire Wire Line
	3250 3500 3250 3400
Wire Wire Line
	3250 2900 3250 2800
Wire Wire Line
	3250 2300 3250 2200
Wire Wire Line
	3250 1700 3250 1600
Connection ~ 3250 3200
Connection ~ 3250 3800
Connection ~ 4100 3800
Connection ~ 4100 3200
Connection ~ 4950 3200
Connection ~ 5800 3200
Connection ~ 5800 3800
Connection ~ 6650 3800
Connection ~ 10050 3800
Connection ~ 10900 3800
Connection ~ 10900 3200
Connection ~ 10050 3200
Connection ~ 9200 3200
Connection ~ 8350 3200
Connection ~ 7500 3200
Connection ~ 6650 3200
Connection ~ 3250 2600
Connection ~ 4100 2600
Connection ~ 4950 2600
Connection ~ 5800 2600
Connection ~ 6650 2600
Connection ~ 7500 2600
Connection ~ 8350 2600
Connection ~ 8350 2000
Connection ~ 7500 2000
Connection ~ 6650 2000
Connection ~ 5800 2000
Connection ~ 4950 2000
Connection ~ 4100 2000
Connection ~ 3250 2000
Connection ~ 9200 2000
Connection ~ 10050 2600
Connection ~ 10050 2000
Connection ~ 10900 2000
Connection ~ 10900 2600
Connection ~ 9200 2600
Connection ~ 12350 1600
Connection ~ 12350 2200
Connection ~ 11500 2800
Connection ~ 11500 2200
Connection ~ 11500 1600
Connection ~ 10650 1600
Connection ~ 10650 2200
Connection ~ 10650 2800
Connection ~ 9800 2800
Connection ~ 9800 2200
Connection ~ 9800 1600
Connection ~ 8100 2200
Connection ~ 8100 1600
Wire Wire Line
	8950 1150 8950 3400
Connection ~ 8950 2200
Connection ~ 8950 1600
Connection ~ 7250 2200
Connection ~ 7250 2800
Connection ~ 7250 1600
Connection ~ 6400 1600
Connection ~ 6400 2200
Connection ~ 6400 2800
Connection ~ 5550 2800
Connection ~ 5550 2200
Connection ~ 5550 1600
Connection ~ 3850 2800
Connection ~ 3850 2200
Connection ~ 3850 1600
Connection ~ 4700 2800
Connection ~ 4700 2200
Connection ~ 4700 1600
Wire Wire Line
	7800 4850 7950 4850
Wire Wire Line
	8550 4750 8550 4850
Wire Wire Line
	7800 4750 8550 4750
Connection ~ 8050 4750
Wire Wire Line
	10500 5050 10500 5700
Wire Wire Line
	10500 6000 10500 6650
Wire Wire Line
	10500 8550 10500 7900
Wire Wire Line
	10500 6950 10500 7600
Wire Wire Line
	9250 4750 9400 4750
Wire Wire Line
	9400 5700 9250 5700
Wire Wire Line
	9250 8550 9400 8550
Wire Wire Line
	9250 7600 9400 7600
Wire Wire Line
	9400 6650 9250 6650
$Comp
L CONN_04 J2
U 1 1
P 6000 5150
F 0 "J2" H 5800 5550 45  0000 L BNN
F 1 "CONN_04" H 5800 5000 45  0000 L BNN
F 2 "Pin_Headers:Pin_Header_Straight_1x04_Pitch2.54mm" H 6000 5650 20  0001 C CNN
F 3 "" H 6000 5150 50  0001 C CNN
F 4 "CONN-09696" H 6000 5700 60  0000 C CNN "Field4"
	1    6000 5150
	-1   0    0    -1  
$EndComp
Wire Wire Line
	5550 4850 5900 4850
Wire Wire Line
	5900 4950 5550 4950
Wire Wire Line
	5550 5050 5900 5050
Wire Wire Line
	5900 5150 5650 5150
Wire Wire Line
	5650 5150 5650 5350
Wire Wire Line
	5650 5250 5550 5250
Wire Wire Line
	5650 5350 5550 5350
Connection ~ 5650 5250
Connection ~ 8100 2800
Connection ~ 7500 3800
Connection ~ 8950 2800
Connection ~ 8350 3800
Wire Wire Line
	12350 2800 12350 1150
Wire Wire Line
	10900 3800 2700 3800
Wire Wire Line
	5550 1150 5550 3400
Wire Wire Line
	9800 2800 9800 1150
Connection ~ 4950 3800
$Comp
L Conn_01x03 J3
U 1 1
P 5600 6000
F 0 "J3" H 5600 6200 50  0000 C CNN
F 1 "Conn_01x03" H 5600 5800 50  0000 C CNN
F 2 "Pin_Headers:Pin_Header_Straight_1x03_Pitch2.54mm" H 5600 6000 50  0001 C CNN
F 3 "" H 5600 6000 50  0001 C CNN
	1    5600 6000
	1    0    0    -1  
$EndComp
Text Label 5400 5900 2    60   ~ 0
GND
Text Label 5400 6000 2    60   ~ 0
RGBD
Text Label 5400 6100 2    60   ~ 0
RGBVCC
NoConn ~ 5550 5150
$EndSCHEMATC
